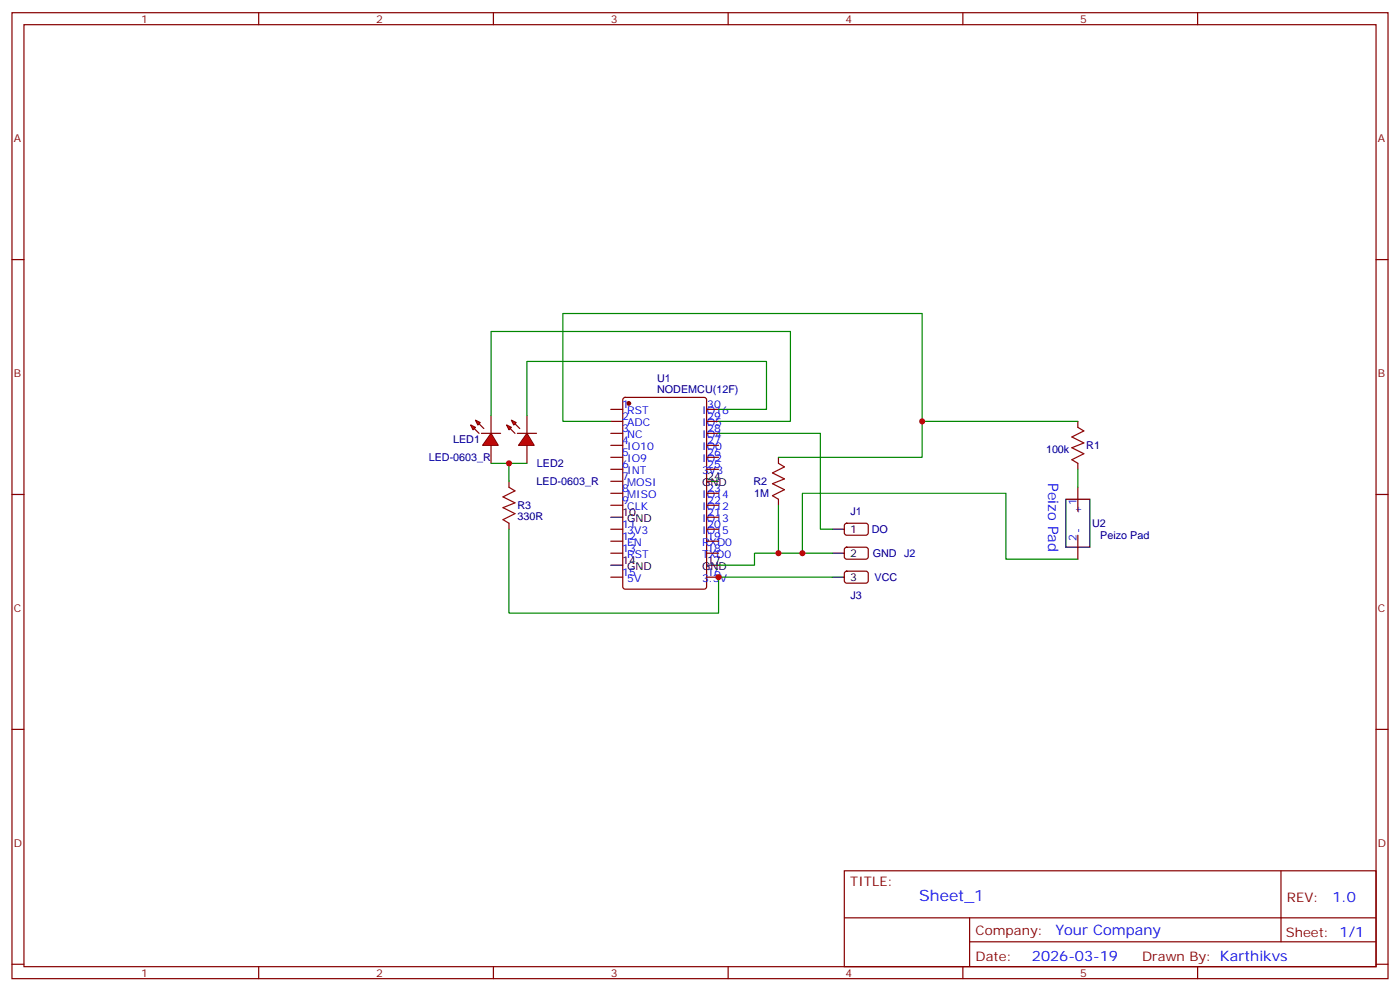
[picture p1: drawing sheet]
<svg xmlns="http://www.w3.org/2000/svg" width="412mm" height="292mm" viewBox="0 0 412 292" stroke-linecap="round" stroke-linejoin="round" font-family="sans-serif">
<g fill="none" stroke="#870000" stroke-width=".35">
<path d="M3.5 3.7h405.4v284.4h-405.4zM7.1 7.3h398.2v277.3h-398.2zM76.2 3.7v3.6M145.3 3.7v3.6M214.5 3.7v3.6M283.6 3.7v3.6M352.8 3.7v3.6M3.5 76.4h3.6M405.3 76.4h3.6M183.7 117.2l.4-.2h23.3l.7 .4v55.3l-.4 .7h-23.6l-.6-.4-.1-55.3zM179.9 120.5h3.5M179.9 124h3.5"/>
<path d="M179.9 127.6h3.5M179.9 131.1h3.5M179.9 134.6h3.5M179.9 138.1h3.5M208.1 120.5h3.6M208.1 124h3.6M208.1 127.6h3.6M208.1 131.1h3.6M208.1 134.6h3.6M208.1 138.1h3.6M229.3 134.6v1.8M317.5 124v1.8"/>
<path d="M317.5 136.4v1.7M3.5 145.6h3.6M179.9 141.7h3.5M179.9 145.2h3.5M179.9 148.7h3.5M179.9 155.8h3.5M179.9 159.3h3.5M208.1 145.2h3.6M208.1 148.7h3.6M208.1 155.8h3.6M208.1 159.3h3.6M208.1 152.3h3.6"/>
<path d="M229.3 147v1.7M317.5 143.4v7.1M317.5 157.6v7M405.3 145.6h3.6M179.9 162.8h3.5M179.9 169.9h3.5M208.1 162.8h3.6M208.1 169.9h3.6M3.5 214.7h3.6M405.3 214.7h3.6M248.7 256.3h156.6v28.3h-156.6zM377.3 256.4v20.8"/>
<path d="M248.7 270.2h156.5M285.6 277.2h119.6M285.6 270.2v14.1M3.5 283.8h3.6M76.2 284.6v3.5M145.3 284.6v3.5M214.5 284.6v3.5M283.6 284.6v3.5M352.8 284.6v3.5M405.3 283.8h3.6"/>
</g>
<circle cx="185.2" cy="118.7" r=".53" fill="#870000" stroke="#870000" stroke-width=".35"/>
<path d="M179.9 152.3h3.5M208.1 141.7h3.6M314 147h7v14.1h-7zM179.9 166.4h3.5M208.1 166.4h3.6" fill="none" stroke="#000" stroke-width=".35"/>
<path d="M229.3 136.4l1.8 1-3.6 1.8 3.6 1.8-3.6 1.4 3.6 1.7-3.6 1.8 1.8 1.1M317.5 125.8l1.8 1.1-3.6 1.7 3.6 1.8-3.6 1.4 3.6 1.8-3.6 1.7 1.8 1.1" fill="none" stroke="#a10000" stroke-width=".35"/>
<g fill="#f00" stroke="#870000" stroke-width=".35">
<path d="M144.6 127.6l2.2 3.5h-4.6z"/>
<path d="M141.8 127.6h5.7z"/>
</g>
<g fill="#870000" stroke="#870000" stroke-width=".35">
<path d="M139.7 126.2l1.4 1.4z"/>
<path d="M141.1 124.7l1.4 1.5z"/>
</g>
<g fill="#f00" stroke="#870000" stroke-width=".35">
<path d="M138.6 125.1l1.5 .7-.8 .7z"/>
<path d="M140.1 123.7l1.4 .7-.7 .7z"/>
</g>
<path d="M144.6 122.3v5.3M144.6 131.1v5.3" fill="none" stroke="#870000" stroke-width=".35"/>
<g fill="#f00" stroke="#870000" stroke-width=".35">
<path d="M155.2 127.6l2.1 3.5h-4.5z"/>
<path d="M152.4 127.6h5.6z"/>
</g>
<g fill="#870000" stroke="#870000" stroke-width=".35">
<path d="M150.3 126.2l1.4 1.4z"/>
<path d="M151.7 124.7l1.4 1.5z"/>
</g>
<g fill="#f00" stroke="#870000" stroke-width=".35">
<path d="M149.2 125.1l1.4 .7-.7 .7z"/>
<path d="M150.6 123.7l1.4 .7-.7 .7z"/>
</g>
<path d="M155.2 122.3v5.3M155.2 131.1v5.3M149.9 141.7v1.7M149.9 154v1.8M248.9 154.2l.5-.2 5.9 .1 .5 .6-.1 2.4-.6 .5-6-.1-.4-.7v-2.1zM248.9 161.3l.5-.2h5.9l.5 .7-.1 2.4-.6 .4-6-.1-.4-.6v-2.1zM248.9 168.3l.5-.2 5.9 .1 .5 .6-.1 2.4-.6 .5-6-.1-.4-.6v-2.2z" fill="none" stroke="#870000" stroke-width=".35"/>
<path d="M149.9 143.4l1.8 1.1-3.5 1.8 3.5 1.7-3.5 1.4 3.5 1.8-3.5 1.8 1.7 1" fill="none" stroke="#a10000" stroke-width=".35"/>
<path d="M144.6 122.3v-24.7h88.2v26.4h-21.1M144.6 136.4h10.6M149.9 136.4v5.3M179.9 124h-14.1v-31.7h105.8v31.7h45.9M211.7 120.5h14.1v-14.1h-70.6v15.9M211.7 127.6h30v28.2h3.5M271.6 124v10.6h-42.3M317.5 138.1v5.3M149.9 155.8v24.7h61.8v-10.6h33.5M229.3 148.7v14.1M236.4 162.8v-17.6h59.9v19.4h21.2M245.2 162.8h-23v3.6h-10.5" fill="none" stroke="#008700" stroke-width=".35"/>
<path d="M245.2 155.8h3.5M245.2 162.8h3.5M245.2 169.9h3.5" fill="none" stroke="#000" stroke-width=".35"/>
<g fill="#c00">
<circle cx="149.9" cy="136.4" r=".88"/>
<circle cx="271.6" cy="124" r=".88"/>
<circle cx="211.7" cy="169.9" r=".88"/>
<circle cx="229.3" cy="162.8" r=".88"/>
<circle cx="236.4" cy="162.8" r=".88"/>
</g>
<text font-size="4.6" fill="#00f" x="270.8" y="265.4">Sheet_1</text>
<g font-size="4.2" fill="#00f">
<text x="308.7" y="142.2" transform="rotate(90 308.7 142.2)">Peizo Pad</text>
<text x="392.5" y="265.6">1.0</text>
<text x="310.9" y="275.2">Your Company</text>
<text x="304" y="283">2026-03-19</text>
</g>
<g font-size="3.9" fill="#800">
<text x="250.5" y="260.9">TITLE:</text>
<text x="379.1" y="265.6">REV:</text>
<text x="287.4" y="275.1">Company:</text>
<text x="378.7" y="275.7">Sheet: 1/1</text>
<text x="287.4" y="282.8">Date:</text>
<text x="336.4" y="282.9">Drawn By: Karthikvs</text>
</g>
<g font-size="3.2" fill="#800">
<text x="41.6" y="6.7">1</text>
<text x="110.8" y="6.7">2</text>
<text x="179.9" y="6.7">3</text>
<text x="249.1" y="6.7">4</text>
<text x="318.2" y="6.7">5</text>
<text x="4.1" y="41.8">A</text>
<text x="405.9" y="41.8">A</text>
<text x="4.1" y="111">B</text>
<text x="405.9" y="111">B</text>
<text x="4.1" y="180.1">C</text>
<text x="405.9" y="180.1">C</text>
<text x="4.1" y="249.3">D</text>
<text x="405.9" y="249.3">D</text>
<text x="41.6" y="287.5">1</text>
<text x="110.8" y="287.5">2</text>
<text x="179.9" y="287.5">3</text>
<text x="249.1" y="287.5">4</text>
<text x="318.2" y="287.5">5</text>
</g>
<g font-size="3.2" fill="#000080">
<text x="193.6" y="112.5">U1</text>
<text x="193.6" y="115.8">NODEMCU(12F)</text>
<text x="133.5" y="130.5">LED1</text>
<text x="126.3" y="135.8">LED-0603_R</text>
<text x="158.2" y="137.6">LED2</text>
<text x="308.1" y="133.4">100k</text>
<text x="320" y="132.3">R1</text>
<text x="158" y="142.9">LED-0603_R</text>
<text x="221.9" y="142.9">R2</text>
<text x="152.4" y="149.9">R3</text>
<text x="222.2" y="146.4">1M</text>
<text x="152.4" y="153">330R</text>
<text x="250.5" y="151.6">J1</text>
<text x="321.7" y="155.2">U2</text>
<text x="256.8" y="156.9">DO</text>
<text x="324.1" y="158.8">Peizo Pad</text>
<text x="257.1" y="164.1">GND</text>
<text x="266.4" y="164">J2</text>
<text x="257.6" y="171">VCC</text>
<text x="250.5" y="176.4">J3</text>
</g>
<g font-size="3.2" fill="#00f">
<text x="183.3" y="120.2">1</text>
<text x="183.3" y="123.7">2</text>
<text x="184.7" y="121.9">RST</text>
<text x="184.7" y="125.4">ADC</text>
<text x="206.8" y="125.4">IO5</text>
<text x="206.8" y="121.9">IO16</text>
<text x="208.3" y="123.7">29</text>
<text x="208.3" y="120.2">30</text>
<text x="183.3" y="127.2">3</text>
<text x="183.3" y="130.7">4</text>
<text x="184.7" y="129">NC</text>
<text x="206.8" y="129">IO4</text>
<text x="208.3" y="130.7">27</text>
<text x="208.3" y="127.2">28</text>
<text x="183.3" y="134.3">5</text>
<text x="183.3" y="137.8">6</text>
<text x="184.7" y="132.5">IO10</text>
<text x="184.7" y="136">IO9</text>
<text x="206.8" y="136">IO2</text>
<text x="206.8" y="132.5">IO0</text>
<text x="208.3" y="137.8">25</text>
<text x="208.3" y="134.3">26</text>
<text x="183.3" y="141.3">7</text>
<text x="184.7" y="139.6">INT</text>
<text x="184.7" y="143.1">MOSI</text>
<text x="206.8" y="139.6">3V3</text>
<text x="183.3" y="144.9">8</text>
<text x="183.3" y="148.4">9</text>
<text x="184.7" y="146.6">MISO</text>
<text x="206.8" y="146.6">IO14</text>
<text x="208.3" y="148.4">22</text>
<text x="208.3" y="144.9">23</text>
<text x="317.1" y="148.7" transform="rotate(-90 317.1 148.7)">1</text>
<text x="183.3" y="155.4">11</text>
<text x="184.7" y="150.1">CLK</text>
<text x="206.8" y="153.7">IO13</text>
<text x="206.8" y="150.1">IO12</text>
<text x="208.3" y="155.4">20</text>
<text x="208.3" y="151.9">21</text>
<text x="318.6" y="151.2" transform="rotate(-90 318.6 151.2)">+</text>
<text x="183.3" y="159">12</text>
<text x="184.7" y="157.2">3V3</text>
<text x="184.7" y="160.7">EN</text>
<text x="206.8" y="160.7">RXD0</text>
<text x="206.8" y="157.2">IO15</text>
<text x="208.3" y="159">19</text>
<text x="317.1" y="159.3" transform="rotate(-90 317.1 159.3)">2</text>
<text x="318.6" y="156.8" transform="rotate(-90 318.6 156.8)">-</text>
<text x="183.3" y="162.5">13</text>
<text x="184.7" y="164.3">RST</text>
<text x="206.8" y="164.3">TXD0</text>
<text x="208.3" y="162.5">18</text>
<text x="183.3" y="169.5">15</text>
<text x="184.7" y="171.3">5V</text>
<text x="206.8" y="171.3">3.3V</text>
<text x="208.3" y="169.5">16</text>
</g>
<g font-size="3.2">
<text x="206.8" y="143.1">GND</text>
<text x="208.3" y="141.3">24</text>
<text x="183.3" y="151.9">10</text>
<text x="184.7" y="153.7">GND</text>
<text x="250.5" y="156.8">1</text>
<text x="183.3" y="166">14</text>
<text x="184.7" y="167.8">GND</text>
<text x="206.8" y="167.8">GND</text>
<text x="208.3" y="166">17</text>
<text x="250.5" y="163.9">2</text>
<text x="250.5" y="171">3</text>
</g>
</svg>
